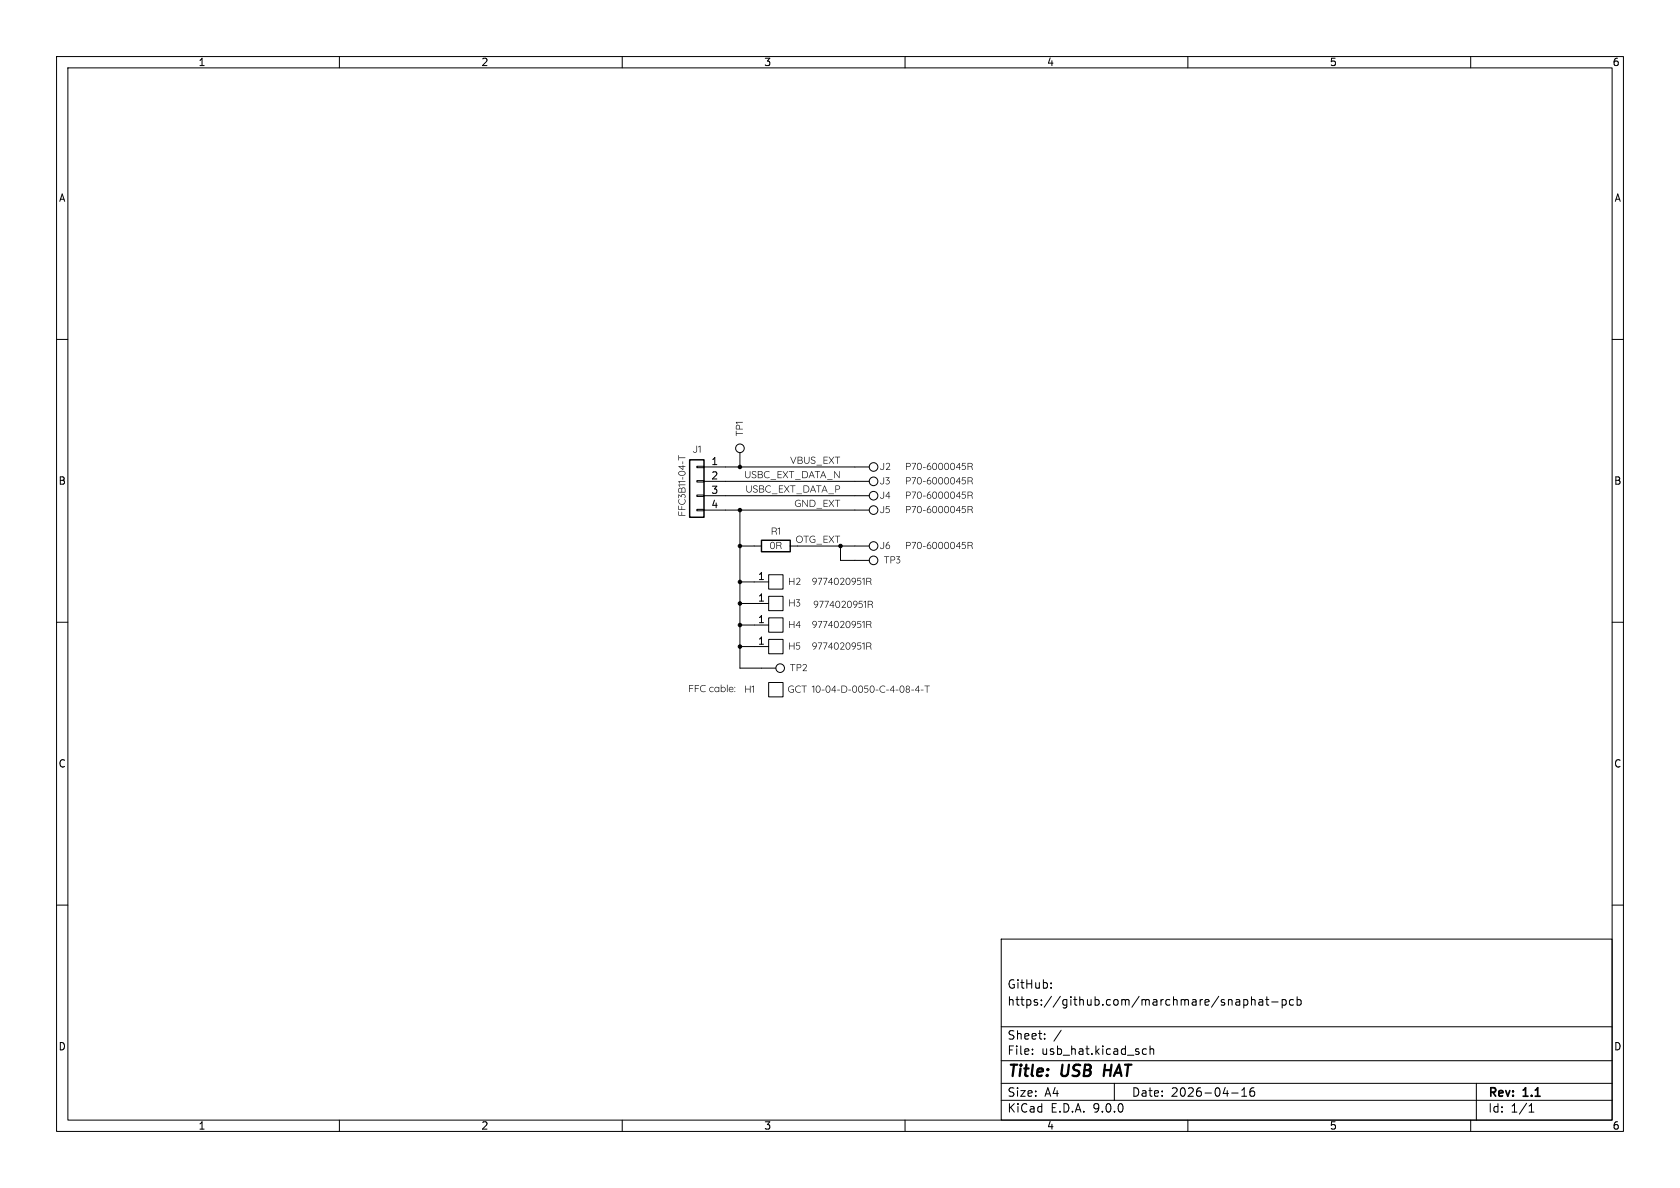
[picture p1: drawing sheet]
(kicad_sch
 (version 20250114)
 (generator "eeschema")
 (generator_version "9.0")
 (paper "A4")
 (title_block
  (title "USB HAT")
  (date "2026-04-16")
  (rev "1.1")
  (comment 1 "https://github.com/marchmare/snaphat-pcb")
  (comment 2 "GitHub:"))
 (lib_symbols
  (symbol "library:10-04-D-0050-C-4-08-4-T " (exclude_from_sim no) (in_bom yes) (on_board yes)
   (property "Reference" "H" (at 4.064 -0.762 0) (effects (font (size 1.27 1.27)) (justify left)))
   (property "Value" "10-04-D-0050-C-4-08-4-T" (at 4.064 -2.794 0) (effects (font (size 1.27 1.27)) (justify left)))
   (property "Footprint" "" (at 0 0 0) (effects (font (size 1.27 1.27)) (hide yes)))
   (property "Datasheet" "" (at 0 0 0) (effects (font (size 1.27 1.27)) (hide yes)))
   (property "Description" "FFC / FPC Cable, 4 Core, 1 mm, Opposite Sided Contacts, 50 mm, White" (at 0 0 0) (effects (font (size 1.27 1.27)) (hide yes)))
   (property "Part number" "10-04-D-0050-C-4-08-4-T " (at 0 0 0) (effects (font (size 1.27 1.27)) (hide yes)))
   (property "Manufacturer" "GCT" (at 0 0 0) (effects (font (size 1.27 1.27)) (hide yes)))
   (property "Category" "Wire harness" (at 0 0 0) (effects (font (size 1.27 1.27)) (hide yes)))
   (symbol "10-04-D-0050-C-4-08-4-T _1_1"
    (rectangle (start 0 0) (end 2.54 -2.54) (stroke (width 0) (type solid)) (fill (type background))))
   (embedded_fonts no))
  (symbol "library:9774020951R" (exclude_from_sim no) (in_bom yes) (on_board yes)
   (property "Reference" "H" (at 4.064 -0.762 0) (effects (font (size 1.27 1.27)) (justify left)))
   (property "Value" "9774020951R" (at 4.064 -2.794 0) (effects (font (size 1.27 1.27)) (justify left)))
   (property "Footprint" "library:Mounting_Wuerth_WA-SMST-2.7mm_H2mm_9774020951" (at 0 0 0) (effects (font (size 1.27 1.27)) (hide yes)))
   (property "Datasheet" "" (at 0 0 0) (effects (font (size 1.27 1.27)) (hide yes)))
   (property "Description" "WA-SMST SMT Steel Spacer with through hole Ø 2.7 H 2mm" (at 0 0 0) (effects (font (size 1.27 1.27)) (hide yes)))
   (property "Part number" "9774020951R" (at 0 0 0) (effects (font (size 1.27 1.27)) (hide yes)))
   (property "Manufacturer" "Würth Elektronik" (at 12.192 -5.08 0) (effects (font (size 1.27 1.27))))
   (symbol "9774020951R_1_1"
    (rectangle (start 0 0) (end 2.54 -2.54) (stroke (width 0) (type solid)) (fill (type background)))
    (pin passive line (at 1.27 -5.08 90) (length 2.54) (name "" (effects (font (size 1.27 1.27)))) (number "1" (effects (font (size 1.27 1.27))))))
   (embedded_fonts no))
  (symbol "library:Conn_01x04_FFC3B11-04-T"
   (pin_names
    (offset 1.016) (hide yes)) (exclude_from_sim no) (in_bom yes) (on_board yes)
   (property "Reference" "J" (at 0 5.08 0) (effects (font (size 1.27 1.27))))
   (property "Value" "Conn_01x04_FFC3B11-04-T" (at 0 -7.62 0) (effects (font (size 1.27 1.27))))
   (property "Footprint" "library:GCT_FFC3B11-04-T" (at 0 0 0) (effects (font (size 1.27 1.27)) (hide yes)))
   (property "Datasheet" "~" (at 0 0 0) (effects (font (size 1.27 1.27)) (hide yes)))
   (property "Description" "4 Position FFC, FPC Connector Contacts, Top 0.039\" (1.00mm) Surface Mount, Right Angle" (at 0 0 0) (effects (font (size 1.27 1.27)) (hide yes)))
   (property "Part number" "FFC3B11-04-T" (at 0 0 0) (effects (font (size 1.27 1.27)) (hide yes)))
   (property "Manufacturer" "GCT" (at 0 0 0) (effects (font (size 1.27 1.27)) (hide yes)))
   (symbol "Conn_01x04_FFC3B11-04-T_1_1"
    (rectangle (start -1.27 3.81) (end 1.27 -6.35) (stroke (width 0.254) (type default)) (fill (type background)))
    (rectangle (start -1.27 2.667) (end 0 2.413) (stroke (width 0.1524) (type default)) (fill (type none)))
    (rectangle (start -1.27 0.127) (end 0 -0.127) (stroke (width 0.1524) (type default)) (fill (type none)))
    (rectangle (start -1.27 -2.413) (end 0 -2.667) (stroke (width 0.1524) (type default)) (fill (type none)))
    (rectangle (start -1.27 -4.953) (end 0 -5.207) (stroke (width 0.1524) (type default)) (fill (type none)))
    (pin passive line (at -5.08 2.54 0) (length 3.81) (name "Pin_1" (effects (font (size 1.27 1.27)))) (number "1" (effects (font (size 1.27 1.27)))))
    (pin passive line (at -5.08 0 0) (length 3.81) (name "Pin_2" (effects (font (size 1.27 1.27)))) (number "2" (effects (font (size 1.27 1.27)))))
    (pin passive line (at -5.08 -2.54 0) (length 3.81) (name "Pin_3" (effects (font (size 1.27 1.27)))) (number "3" (effects (font (size 1.27 1.27)))))
    (pin passive line (at -5.08 -5.08 0) (length 3.81) (name "Pin_4" (effects (font (size 1.27 1.27)))) (number "4" (effects (font (size 1.27 1.27))))))
   (embedded_fonts no))
  (symbol "library:P70-6000045R"
   (pin_numbers (hide yes))
   (pin_names
    (offset 0.762) (hide yes)) (exclude_from_sim no) (in_bom no) (on_board yes)
   (property "Reference" "J" (at 0 6.858 0) (effects (font (size 1.27 1.27))))
   (property "Value" "P70-6000045R" (at 0 5.08 0) (effects (font (size 1.27 1.27))))
   (property "Footprint" "library:HARWIN_P70-6000045R" (at 5.08 0 0) (effects (font (size 1.27 1.27)) (hide yes)))
   (property "Datasheet" "" (at 5.08 0 0) (effects (font (size 1.27 1.27)) (hide yes)))
   (property "Description" "Individual Spring Loaded Contact / Pogo Pin, SMT with location peg or Throughboard mounting, 2.8mm free height, Tape & Reeled with pick & place cap" (at 0 0 0) (effects (font (size 1.27 1.27)) (hide yes)))
   (symbol "P70-6000045R_0_1"
    (circle (center 0 3.302) (radius 0.762) (stroke (width 0) (type default)) (fill (type none))))
   (symbol "P70-6000045R_1_1"
    (pin passive line (at 0 0 90) (length 2.54) (name "1" (effects (font (size 1.27 1.27)))) (number "1" (effects (font (size 1.27 1.27))))))
   (embedded_fonts no))
  (symbol "library:R_0R_0402"
   (pin_numbers (hide yes))
   (pin_names
    (offset 0)) (exclude_from_sim no) (in_bom yes) (on_board yes)
   (property "Reference" "R" (at 2.032 0 90) (effects (font (size 1.27 1.27))))
   (property "Value" "0R" (at 0 0 90) (effects (font (size 1.27 1.27))))
   (property "Footprint" "library:R_0402_1005Metric" (at -1.778 0 90) (effects (font (size 1.27 1.27)) (hide yes)))
   (property "Datasheet" "~" (at 0 0 0) (effects (font (size 1.27 1.27)) (hide yes)))
   (property "Description" "Resistor" (at 0 0 0) (effects (font (size 1.27 1.27)) (hide yes)))
   (property "SKU" "" (at 0 0 0) (effects (font (size 1.27 1.27)) (hide yes)))
   (property "Part number" "RC0402JR-070RL" (at 0 0 0) (effects (font (size 1.27 1.27)) (hide yes)))
   (property "Manufacturer" "YAGEO" (at 0 0 0) (effects (font (size 1.27 1.27)) (hide yes)))
   (symbol "R_0R_0402_0_1"
    (rectangle (start -1.016 -2.54) (end 1.016 2.54) (stroke (width 0.254) (type default)) (fill (type none))))
   (symbol "R_0R_0402_1_1"
    (pin passive line (at 0 3.81 270) (length 1.27) (name "~" (effects (font (size 1.27 1.27)))) (number "1" (effects (font (size 1.27 1.27)))))
    (pin passive line (at 0 -3.81 90) (length 1.27) (name "~" (effects (font (size 1.27 1.27)))) (number "2" (effects (font (size 1.27 1.27))))))
   (embedded_fonts no))
  (symbol "library:TestPoint"
   (pin_numbers (hide yes))
   (pin_names
    (offset 0.762) (hide yes)) (exclude_from_sim no) (in_bom no) (on_board yes)
   (property "Reference" "TP" (at 0 6.858 0) (effects (font (size 1.27 1.27))))
   (property "Value" "TestPoint" (at 0 5.08 0) (effects (font (size 1.27 1.27))))
   (property "Footprint" "library:TestPoint_Pad_D1.5mm" (at 5.08 0 0) (effects (font (size 1.27 1.27)) (hide yes)))
   (property "Datasheet" "~" (at 5.08 0 0) (effects (font (size 1.27 1.27)) (hide yes)))
   (property "Description" "test point" (at 0 0 0) (effects (font (size 1.27 1.27)) (hide yes)))
   (symbol "TestPoint_0_1"
    (circle (center 0 3.302) (radius 0.762) (stroke (width 0) (type default)) (fill (type none))))
   (symbol "TestPoint_1_1"
    (pin passive line (at 0 0 90) (length 2.54) (name "1" (effects (font (size 1.27 1.27)))) (number "1" (effects (font (size 1.27 1.27))))))
   (embedded_fonts no)))
 (text "FFC cable:"
  (exclude_from_sim no)
  (at 121.666 123.19 0)
  (effects (font
    (face "Quicksand") (size 1.27 1.27) (thickness 0.1588)) (justify left bottom)))
 (junction
  (at 130.81 90.17)
  (diameter 0)
  (color 0 0 0 0))
 (junction
  (at 130.81 110.49)
  (diameter 0)
  (color 0 0 0 0))
 (junction
  (at 130.81 82.55)
  (diameter 0)
  (color 0 0 0 0))
 (junction
  (at 130.81 106.68)
  (diameter 0)
  (color 0 0 0 0))
 (junction
  (at 130.81 102.87)
  (diameter 0)
  (color 0 0 0 0))
 (junction
  (at 148.59 96.52)
  (diameter 0)
  (color 0 0 0 0))
 (junction
  (at 130.81 114.3)
  (diameter 0)
  (color 0 0 0 0))
 (junction
  (at 130.81 96.52)
  (diameter 0)
  (color 0 0 0 0))
 (wire
  (pts (xy 130.81 90.17) (xy 151.13 90.17))
  (stroke (width 0) (type default)))
 (wire
  (pts (xy 133.35 110.49) (xy 130.81 110.49))
  (stroke (width 0) (type default)))
 (wire
  (pts (xy 148.59 96.52) (xy 151.13 96.52))
  (stroke (width 0) (type default)))
 (wire
  (pts (xy 151.13 99.06) (xy 148.59 99.06))
  (stroke (width 0) (type default)))
 (wire
  (pts (xy 133.35 102.87) (xy 130.81 102.87))
  (stroke (width 0) (type default)))
 (wire
  (pts (xy 130.81 82.55) (xy 151.13 82.55))
  (stroke (width 0) (type default)))
 (wire
  (pts (xy 128.27 85.09) (xy 151.13 85.09))
  (stroke (width 0) (type default)))
 (wire
  (pts (xy 128.27 90.17) (xy 130.81 90.17))
  (stroke (width 0) (type default)))
 (wire
  (pts (xy 128.27 87.63) (xy 151.13 87.63))
  (stroke (width 0) (type default)))
 (wire
  (pts (xy 130.81 106.68) (xy 130.81 102.87))
  (stroke (width 0) (type default)))
 (wire
  (pts (xy 128.27 82.55) (xy 130.81 82.55))
  (stroke (width 0) (type default)))
 (wire
  (pts (xy 140.97 96.52) (xy 148.59 96.52))
  (stroke (width 0) (type default)))
 (wire
  (pts (xy 130.81 96.52) (xy 130.81 102.87))
  (stroke (width 0) (type default)))
 (wire
  (pts (xy 133.35 106.68) (xy 130.81 106.68))
  (stroke (width 0) (type default)))
 (wire
  (pts (xy 134.62 118.11) (xy 130.81 118.11))
  (stroke (width 0) (type default)))
 (wire
  (pts (xy 133.35 96.52) (xy 130.81 96.52))
  (stroke (width 0) (type default)))
 (wire
  (pts (xy 130.81 114.3) (xy 130.81 110.49))
  (stroke (width 0) (type default)))
 (wire
  (pts (xy 130.81 110.49) (xy 130.81 106.68))
  (stroke (width 0) (type default)))
 (wire
  (pts (xy 133.35 114.3) (xy 130.81 114.3))
  (stroke (width 0) (type default)))
 (wire
  (pts (xy 148.59 99.06) (xy 148.59 96.52))
  (stroke (width 0) (type default)))
 (wire
  (pts (xy 130.81 96.52) (xy 130.81 90.17))
  (stroke (width 0) (type default)))
 (wire
  (pts (xy 130.81 118.11) (xy 130.81 114.3))
  (stroke (width 0) (type default)))
 (label "OTG_EXT"
  (at 148.59 96.52 180)
  (effects (font
    (face "Quicksand") (size 1.27 1.27)) (justify right bottom)))
 (label "USBC_EXT_DATA_P"
  (at 148.59 87.63 180)
  (effects (font
    (face "Quicksand") (size 1.27 1.27)) (justify right bottom)))
 (label "VBUS_EXT"
  (at 148.59 82.55 180)
  (effects (font
    (face "Quicksand") (size 1.27 1.27)) (justify right bottom)))
 (label "GND_EXT"
  (at 148.59 90.17 180)
  (effects (font
    (face "Quicksand") (size 1.27 1.27)) (justify right bottom)))
 (label "USBC_EXT_DATA_N"
  (at 148.59 85.09 180)
  (effects (font
    (face "Quicksand") (size 1.27 1.27)) (justify right bottom)))
 (symbol
  (lib_id "library:TestPoint")
  (at 151.13 99.06 270)
  (unit 1)
  (exclude_from_sim no)
  (in_bom no)
  (on_board yes)
  (dnp no)
  (property "Reference" "TP3" (at 159.258 99.06 90) (effects (font
    (face "Quicksand") (size 1.27 1.27)) (justify right)))
  (property "Value" "TestPoint" (at 155.7019 96.52 0) (effects (font
    (face "Quicksand") (size 1.27 1.27)) (justify right) (hide yes)))
  (property "Footprint" "library:TestPoint_Pad_D1.5mm" (at 151.13 104.14 0) (effects (font
    (face "Quicksand") (size 1.27 1.27)) (hide yes)))
  (property "Datasheet" "~" (at 151.13 104.14 0) (effects (font
    (face "Quicksand") (size 1.27 1.27)) (hide yes)))
  (property "Description" "test point" (at 151.13 99.06 0) (effects (font
    (face "Quicksand") (size 1.27 1.27)) (hide yes)))
  (property "Part name" "" (at 151.13 99.06 0) (effects (font
    (face "Quicksand") (size 1.27 1.27))))
  (property "Color" "" (at 151.13 99.06 0) (effects (font (size 1.27 1.27))))
  (property "Comment" "" (at 151.13 99.06 0) (effects (font (size 1.27 1.27))))
  (property "Dielectric" "" (at 151.13 99.06 0) (effects (font (size 1.27 1.27))))
  (property "Inductance" "" (at 151.13 99.06 0) (effects (font (size 1.27 1.27))))
  (property "Sim.Device" "" (at 151.13 99.06 0) (effects (font (size 1.27 1.27))))
  (property "Sim.Pins" "" (at 151.13 99.06 0) (effects (font (size 1.27 1.27))))
  (property "Sim.Type" "" (at 151.13 99.06 0) (effects (font (size 1.27 1.27))))
  (property "Tolerance" "" (at 151.13 99.06 0) (effects (font (size 1.27 1.27))))
  (property "Voltage" "" (at 151.13 99.06 0) (effects (font (size 1.27 1.27))))
  (pin "1"))
 (symbol
  (lib_id "library:9774020951R")
  (at 138.43 104.14 270)
  (mirror x)
  (unit 1)
  (exclude_from_sim no)
  (in_bom yes)
  (on_board yes)
  (dnp no)
  (property "Reference" "H2" (at 140.462 102.87 90) (effects (font
    (face "Quicksand") (size 1.27 1.27))))
  (property "Value" "9774020951R" (at 148.844 102.87 90) (effects (font
    (face "Quicksand") (size 1.27 1.27))))
  (property "Footprint" "library:Mounting_Wuerth_WA-SMST-2.7mm_H2mm_9774020951" (at 138.43 104.14 0) (effects (font
    (face "Quicksand") (size 1.27 1.27)) (hide yes)))
  (property "Datasheet" "" (at 138.43 104.14 0) (effects (font
    (face "Quicksand") (size 1.27 1.27)) (hide yes)))
  (property "Description" "WA-SMST SMT Steel Spacer with through hole Ø 2.7 H 2mm" (at 138.43 104.14 0) (effects (font
    (face "Quicksand") (size 1.27 1.27)) (hide yes)))
  (property "Part number" "9774020951R" (at 138.43 104.14 0) (effects (font
    (face "Quicksand") (size 1.27 1.27)) (hide yes)))
  (property "Manufacturer" "Würth Elektronik" (at 137.16 99.06 90) (effects (font
    (face "Quicksand") (size 1.27 1.27)) (hide yes)))
  (property "Color" "" (at 138.43 104.14 0) (effects (font (size 1.27 1.27))))
  (property "Comment" "" (at 138.43 104.14 0) (effects (font (size 1.27 1.27))))
  (property "Dielectric" "" (at 138.43 104.14 0) (effects (font (size 1.27 1.27))))
  (property "Inductance" "" (at 138.43 104.14 0) (effects (font (size 1.27 1.27))))
  (property "Sim.Device" "" (at 138.43 104.14 0) (effects (font (size 1.27 1.27))))
  (property "Sim.Pins" "" (at 138.43 104.14 0) (effects (font (size 1.27 1.27))))
  (property "Sim.Type" "" (at 138.43 104.14 0) (effects (font (size 1.27 1.27))))
  (property "Tolerance" "" (at 138.43 104.14 0) (effects (font (size 1.27 1.27))))
  (property "Voltage" "" (at 138.43 104.14 0) (effects (font (size 1.27 1.27))))
  (pin "1"))
 (symbol
  (lib_id "library:P70-6000045R")
  (at 151.13 96.52 270)
  (mirror x)
  (unit 1)
  (exclude_from_sim no)
  (in_bom no)
  (on_board yes)
  (dnp no)
  (property "Reference" "J6" (at 155.448 96.52 90) (effects (font
    (face "Quicksand") (size 1.27 1.27)) (justify left)))
  (property "Value" "P70-6000045R" (at 160.02 96.52 90) (effects (font
    (face "Quicksand") (size 1.27 1.27)) (justify left)))
  (property "Footprint" "library:HARWIN_P70-6000045R" (at 151.13 91.44 0) (effects (font
    (face "Quicksand") (size 1.27 1.27)) (hide yes)))
  (property "Datasheet" "" (at 151.13 91.44 0) (effects (font
    (face "Quicksand") (size 1.27 1.27)) (hide yes)))
  (property "Description" "Individual Spring Loaded Contact / Pogo Pin, SMT with location peg or Throughboard mounting, 2.8mm free height, Tape & Reeled with pick & place cap" (at 151.13 96.52 0) (effects (font
    (face "Quicksand") (size 1.27 1.27)) (hide yes)))
  (property "Color" "" (at 151.13 96.52 0) (effects (font (size 1.27 1.27))))
  (property "Comment" "" (at 151.13 96.52 0) (effects (font (size 1.27 1.27))))
  (property "Dielectric" "" (at 151.13 96.52 0) (effects (font (size 1.27 1.27))))
  (property "Inductance" "" (at 151.13 96.52 0) (effects (font (size 1.27 1.27))))
  (property "Sim.Device" "" (at 151.13 96.52 0) (effects (font (size 1.27 1.27))))
  (property "Sim.Pins" "" (at 151.13 96.52 0) (effects (font (size 1.27 1.27))))
  (property "Sim.Type" "" (at 151.13 96.52 0) (effects (font (size 1.27 1.27))))
  (property "Tolerance" "" (at 151.13 96.52 0) (effects (font (size 1.27 1.27))))
  (property "Voltage" "" (at 151.13 96.52 0) (effects (font (size 1.27 1.27))))
  (pin "1"))
 (symbol
  (lib_id "library:9774020951R")
  (at 138.43 107.95 270)
  (mirror x)
  (unit 1)
  (exclude_from_sim no)
  (in_bom yes)
  (on_board yes)
  (dnp no)
  (property "Reference" "H3" (at 140.462 106.68 90) (effects (font
    (face "Quicksand") (size 1.27 1.27))))
  (property "Value" "9774020951R" (at 149.098 106.934 90) (effects (font
    (face "Quicksand") (size 1.27 1.27))))
  (property "Footprint" "library:Mounting_Wuerth_WA-SMST-2.7mm_H2mm_9774020951" (at 138.43 107.95 0) (effects (font
    (face "Quicksand") (size 1.27 1.27)) (hide yes)))
  (property "Datasheet" "" (at 138.43 107.95 0) (effects (font
    (face "Quicksand") (size 1.27 1.27)) (hide yes)))
  (property "Description" "WA-SMST SMT Steel Spacer with through hole Ø 2.7 H 2mm" (at 138.43 107.95 0) (effects (font
    (face "Quicksand") (size 1.27 1.27)) (hide yes)))
  (property "Part number" "9774020951R" (at 138.43 107.95 0) (effects (font
    (face "Quicksand") (size 1.27 1.27)) (hide yes)))
  (property "Manufacturer" "Würth Elektronik" (at 137.16 102.87 90) (effects (font
    (face "Quicksand") (size 1.27 1.27)) (hide yes)))
  (property "Color" "" (at 138.43 107.95 0) (effects (font (size 1.27 1.27))))
  (property "Comment" "" (at 138.43 107.95 0) (effects (font (size 1.27 1.27))))
  (property "Dielectric" "" (at 138.43 107.95 0) (effects (font (size 1.27 1.27))))
  (property "Inductance" "" (at 138.43 107.95 0) (effects (font (size 1.27 1.27))))
  (property "Sim.Device" "" (at 138.43 107.95 0) (effects (font (size 1.27 1.27))))
  (property "Sim.Pins" "" (at 138.43 107.95 0) (effects (font (size 1.27 1.27))))
  (property "Sim.Type" "" (at 138.43 107.95 0) (effects (font (size 1.27 1.27))))
  (property "Tolerance" "" (at 138.43 107.95 0) (effects (font (size 1.27 1.27))))
  (property "Voltage" "" (at 138.43 107.95 0) (effects (font (size 1.27 1.27))))
  (pin "1"))
 (symbol
  (lib_id "library:Conn_01x04_FFC3B11-04-T")
  (at 123.19 85.09 0)
  (mirror y)
  (unit 1)
  (exclude_from_sim no)
  (in_bom yes)
  (on_board yes)
  (dnp no)
  (property "Reference" "J1" (at 123.19 79.502 0) (effects (font
    (face "Quicksand") (size 1.27 1.27))))
  (property "Value" "Conn_01x04_FFC3B11-04-T" (at 123.19 92.71 0) (effects (font
    (face "Quicksand") (size 1.27 1.27)) (hide yes)))
  (property "Footprint" "library:GCT_FFC3B11-04-T" (at 123.19 85.09 0) (effects (font
    (face "Quicksand") (size 1.27 1.27)) (hide yes)))
  (property "Datasheet" "~" (at 123.19 85.09 0) (effects (font
    (face "Quicksand") (size 1.27 1.27)) (hide yes)))
  (property "Description" "4 Position FFC, FPC Connector Contacts, Top 0.039\" (1.00mm) Surface Mount, Right Angle" (at 123.19 85.09 0) (effects (font
    (face "Quicksand") (size 1.27 1.27)) (hide yes)))
  (property "Part number" "FFC3B11-04-T" (at 120.65 85.852 90) (effects (font
    (face "Quicksand") (size 1.27 1.27))))
  (property "Manufacturer" "GCT" (at 123.19 85.09 0) (effects (font
    (face "Quicksand") (size 1.27 1.27)) (hide yes)))
  (property "Color" "" (at 123.19 85.09 0) (effects (font (size 1.27 1.27))))
  (property "Comment" "" (at 123.19 85.09 0) (effects (font (size 1.27 1.27))))
  (property "Dielectric" "" (at 123.19 85.09 0) (effects (font (size 1.27 1.27))))
  (property "Inductance" "" (at 123.19 85.09 0) (effects (font (size 1.27 1.27))))
  (property "Sim.Device" "" (at 123.19 85.09 0) (effects (font (size 1.27 1.27))))
  (property "Sim.Pins" "" (at 123.19 85.09 0) (effects (font (size 1.27 1.27))))
  (property "Sim.Type" "" (at 123.19 85.09 0) (effects (font (size 1.27 1.27))))
  (property "Tolerance" "" (at 123.19 85.09 0) (effects (font (size 1.27 1.27))))
  (property "Voltage" "" (at 123.19 85.09 0) (effects (font (size 1.27 1.27))))
  (pin "3")
  (pin "1")
  (pin "2")
  (pin "4"))
 (symbol
  (lib_id "library:P70-6000045R")
  (at 151.13 85.09 270)
  (mirror x)
  (unit 1)
  (exclude_from_sim no)
  (in_bom no)
  (on_board yes)
  (dnp no)
  (property "Reference" "J3" (at 155.448 85.09 90) (effects (font
    (face "Quicksand") (size 1.27 1.27)) (justify left)))
  (property "Value" "P70-6000045R" (at 160.02 85.09 90) (effects (font
    (face "Quicksand") (size 1.27 1.27)) (justify left)))
  (property "Footprint" "library:HARWIN_P70-6000045R" (at 151.13 80.01 0) (effects (font
    (face "Quicksand") (size 1.27 1.27)) (hide yes)))
  (property "Datasheet" "" (at 151.13 80.01 0) (effects (font
    (face "Quicksand") (size 1.27 1.27)) (hide yes)))
  (property "Description" "Individual Spring Loaded Contact / Pogo Pin, SMT with location peg or Throughboard mounting, 2.8mm free height, Tape & Reeled with pick & place cap" (at 151.13 85.09 0) (effects (font
    (face "Quicksand") (size 1.27 1.27)) (hide yes)))
  (property "Color" "" (at 151.13 85.09 0) (effects (font (size 1.27 1.27))))
  (property "Comment" "" (at 151.13 85.09 0) (effects (font (size 1.27 1.27))))
  (property "Dielectric" "" (at 151.13 85.09 0) (effects (font (size 1.27 1.27))))
  (property "Inductance" "" (at 151.13 85.09 0) (effects (font (size 1.27 1.27))))
  (property "Sim.Device" "" (at 151.13 85.09 0) (effects (font (size 1.27 1.27))))
  (property "Sim.Pins" "" (at 151.13 85.09 0) (effects (font (size 1.27 1.27))))
  (property "Sim.Type" "" (at 151.13 85.09 0) (effects (font (size 1.27 1.27))))
  (property "Tolerance" "" (at 151.13 85.09 0) (effects (font (size 1.27 1.27))))
  (property "Voltage" "" (at 151.13 85.09 0) (effects (font (size 1.27 1.27))))
  (pin "1"))
 (symbol
  (lib_id "library:P70-6000045R")
  (at 151.13 82.55 270)
  (mirror x)
  (unit 1)
  (exclude_from_sim no)
  (in_bom no)
  (on_board yes)
  (dnp no)
  (property "Reference" "J2" (at 155.448 82.55 90) (effects (font
    (face "Quicksand") (size 1.27 1.27)) (justify left)))
  (property "Value" "P70-6000045R" (at 160.02 82.55 90) (effects (font
    (face "Quicksand") (size 1.27 1.27)) (justify left)))
  (property "Footprint" "library:HARWIN_P70-6000045R" (at 151.13 77.47 0) (effects (font
    (face "Quicksand") (size 1.27 1.27)) (hide yes)))
  (property "Datasheet" "" (at 151.13 77.47 0) (effects (font
    (face "Quicksand") (size 1.27 1.27)) (hide yes)))
  (property "Description" "Individual Spring Loaded Contact / Pogo Pin, SMT with location peg or Throughboard mounting, 2.8mm free height, Tape & Reeled with pick & place cap" (at 151.13 82.55 0) (effects (font
    (face "Quicksand") (size 1.27 1.27)) (hide yes)))
  (property "Color" "" (at 151.13 82.55 0) (effects (font (size 1.27 1.27))))
  (property "Comment" "" (at 151.13 82.55 0) (effects (font (size 1.27 1.27))))
  (property "Dielectric" "" (at 151.13 82.55 0) (effects (font (size 1.27 1.27))))
  (property "Inductance" "" (at 151.13 82.55 0) (effects (font (size 1.27 1.27))))
  (property "Sim.Device" "" (at 151.13 82.55 0) (effects (font (size 1.27 1.27))))
  (property "Sim.Pins" "" (at 151.13 82.55 0) (effects (font (size 1.27 1.27))))
  (property "Sim.Type" "" (at 151.13 82.55 0) (effects (font (size 1.27 1.27))))
  (property "Tolerance" "" (at 151.13 82.55 0) (effects (font (size 1.27 1.27))))
  (property "Voltage" "" (at 151.13 82.55 0) (effects (font (size 1.27 1.27))))
  (pin "1"))
 (symbol
  (lib_id "library:TestPoint")
  (at 130.81 82.55 0)
  (unit 1)
  (exclude_from_sim no)
  (in_bom no)
  (on_board yes)
  (dnp no)
  (property "Reference" "TP1" (at 130.81 74.422 90) (effects (font
    (face "Quicksand") (size 1.27 1.27)) (justify right)))
  (property "Value" "TestPoint" (at 128.27 77.9781 0) (effects (font
    (face "Quicksand") (size 1.27 1.27)) (justify right) (hide yes)))
  (property "Footprint" "library:TestPoint_Pad_D1.5mm" (at 135.89 82.55 0) (effects (font
    (face "Quicksand") (size 1.27 1.27)) (hide yes)))
  (property "Datasheet" "~" (at 135.89 82.55 0) (effects (font
    (face "Quicksand") (size 1.27 1.27)) (hide yes)))
  (property "Description" "test point" (at 130.81 82.55 0) (effects (font
    (face "Quicksand") (size 1.27 1.27)) (hide yes)))
  (property "Part name" "" (at 130.81 82.55 0) (effects (font
    (face "Quicksand") (size 1.27 1.27))))
  (property "Color" "" (at 130.81 82.55 0) (effects (font (size 1.27 1.27))))
  (property "Comment" "" (at 130.81 82.55 0) (effects (font (size 1.27 1.27))))
  (property "Dielectric" "" (at 130.81 82.55 0) (effects (font (size 1.27 1.27))))
  (property "Inductance" "" (at 130.81 82.55 0) (effects (font (size 1.27 1.27))))
  (property "Sim.Device" "" (at 130.81 82.55 0) (effects (font (size 1.27 1.27))))
  (property "Sim.Pins" "" (at 130.81 82.55 0) (effects (font (size 1.27 1.27))))
  (property "Sim.Type" "" (at 130.81 82.55 0) (effects (font (size 1.27 1.27))))
  (property "Tolerance" "" (at 130.81 82.55 0) (effects (font (size 1.27 1.27))))
  (property "Voltage" "" (at 130.81 82.55 0) (effects (font (size 1.27 1.27))))
  (pin "1"))
 (symbol
  (lib_id "library:10-04-D-0050-C-4-08-4-T ")
  (at 135.89 120.65 0)
  (unit 1)
  (exclude_from_sim no)
  (in_bom yes)
  (on_board yes)
  (dnp no)
  (property "Reference" "H1" (at 131.572 121.92 0) (effects (font
    (face "Quicksand") (size 1.27 1.27)) (justify left)))
  (property "Value" "10-04-D-0050-C-4-08-4-T" (at 143.51 121.92 0) (effects (font
    (face "Quicksand") (size 1.27 1.27)) (justify left)))
  (property "Footprint" "" (at 135.89 120.65 0) (effects (font
    (face "Quicksand") (size 1.27 1.27)) (hide yes)))
  (property "Datasheet" "" (at 135.89 120.65 0) (effects (font
    (face "Quicksand") (size 1.27 1.27)) (hide yes)))
  (property "Description" "FFC / FPC Cable, 4 Core, 1 mm, Opposite Sided Contacts, 50 mm, White" (at 135.89 120.65 0) (effects (font
    (face "Quicksand") (size 1.27 1.27)) (hide yes)))
  (property "Part number" "10-04-D-0050-C-4-08-4-T " (at 135.89 120.65 0) (effects (font
    (face "Quicksand") (size 1.27 1.27)) (hide yes)))
  (property "Manufacturer" "GCT" (at 140.97 121.92 0) (effects (font
    (face "Quicksand") (size 1.27 1.27))))
  (property "Category" "Wire harness" (at 135.89 120.65 0) (effects (font
    (face "Quicksand") (size 1.27 1.27)) (hide yes)))
  (property "Color" "" (at 135.89 120.65 0) (effects (font (size 1.27 1.27))))
  (property "Comment" "" (at 135.89 120.65 0) (effects (font (size 1.27 1.27))))
  (property "Dielectric" "" (at 135.89 120.65 0) (effects (font (size 1.27 1.27))))
  (property "Inductance" "" (at 135.89 120.65 0) (effects (font (size 1.27 1.27))))
  (property "Sim.Device" "" (at 135.89 120.65 0) (effects (font (size 1.27 1.27))))
  (property "Sim.Pins" "" (at 135.89 120.65 0) (effects (font (size 1.27 1.27))))
  (property "Sim.Type" "" (at 135.89 120.65 0) (effects (font (size 1.27 1.27))))
  (property "Tolerance" "" (at 135.89 120.65 0) (effects (font (size 1.27 1.27))))
  (property "Voltage" "" (at 135.89 120.65 0) (effects (font (size 1.27 1.27)))))
 (symbol
  (lib_id "library:9774020951R")
  (at 138.43 115.57 270)
  (mirror x)
  (unit 1)
  (exclude_from_sim no)
  (in_bom yes)
  (on_board yes)
  (dnp no)
  (property "Reference" "H5" (at 140.462 114.3 90) (effects (font
    (face "Quicksand") (size 1.27 1.27))))
  (property "Value" "9774020951R" (at 148.844 114.3 90) (effects (font
    (face "Quicksand") (size 1.27 1.27))))
  (property "Footprint" "library:Mounting_Wuerth_WA-SMST-2.7mm_H2mm_9774020951" (at 138.43 115.57 0) (effects (font
    (face "Quicksand") (size 1.27 1.27)) (hide yes)))
  (property "Datasheet" "" (at 138.43 115.57 0) (effects (font
    (face "Quicksand") (size 1.27 1.27)) (hide yes)))
  (property "Description" "WA-SMST SMT Steel Spacer with through hole Ø 2.7 H 2mm" (at 138.43 115.57 0) (effects (font
    (face "Quicksand") (size 1.27 1.27)) (hide yes)))
  (property "Part number" "9774020951R" (at 138.43 115.57 0) (effects (font
    (face "Quicksand") (size 1.27 1.27)) (hide yes)))
  (property "Manufacturer" "Würth Elektronik" (at 137.16 110.49 90) (effects (font
    (face "Quicksand") (size 1.27 1.27)) (hide yes)))
  (property "Color" "" (at 138.43 115.57 0) (effects (font (size 1.27 1.27))))
  (property "Comment" "" (at 138.43 115.57 0) (effects (font (size 1.27 1.27))))
  (property "Dielectric" "" (at 138.43 115.57 0) (effects (font (size 1.27 1.27))))
  (property "Inductance" "" (at 138.43 115.57 0) (effects (font (size 1.27 1.27))))
  (property "Sim.Device" "" (at 138.43 115.57 0) (effects (font (size 1.27 1.27))))
  (property "Sim.Pins" "" (at 138.43 115.57 0) (effects (font (size 1.27 1.27))))
  (property "Sim.Type" "" (at 138.43 115.57 0) (effects (font (size 1.27 1.27))))
  (property "Tolerance" "" (at 138.43 115.57 0) (effects (font (size 1.27 1.27))))
  (property "Voltage" "" (at 138.43 115.57 0) (effects (font (size 1.27 1.27))))
  (pin "1"))
 (symbol
  (lib_id "library:P70-6000045R")
  (at 151.13 87.63 270)
  (mirror x)
  (unit 1)
  (exclude_from_sim no)
  (in_bom no)
  (on_board yes)
  (dnp no)
  (property "Reference" "J4" (at 155.448 87.63 90) (effects (font
    (face "Quicksand") (size 1.27 1.27)) (justify left)))
  (property "Value" "P70-6000045R" (at 160.02 87.63 90) (effects (font
    (face "Quicksand") (size 1.27 1.27)) (justify left)))
  (property "Footprint" "library:HARWIN_P70-6000045R" (at 151.13 82.55 0) (effects (font
    (face "Quicksand") (size 1.27 1.27)) (hide yes)))
  (property "Datasheet" "" (at 151.13 82.55 0) (effects (font
    (face "Quicksand") (size 1.27 1.27)) (hide yes)))
  (property "Description" "Individual Spring Loaded Contact / Pogo Pin, SMT with location peg or Throughboard mounting, 2.8mm free height, Tape & Reeled with pick & place cap" (at 151.13 87.63 0) (effects (font
    (face "Quicksand") (size 1.27 1.27)) (hide yes)))
  (property "Color" "" (at 151.13 87.63 0) (effects (font (size 1.27 1.27))))
  (property "Comment" "" (at 151.13 87.63 0) (effects (font (size 1.27 1.27))))
  (property "Dielectric" "" (at 151.13 87.63 0) (effects (font (size 1.27 1.27))))
  (property "Inductance" "" (at 151.13 87.63 0) (effects (font (size 1.27 1.27))))
  (property "Sim.Device" "" (at 151.13 87.63 0) (effects (font (size 1.27 1.27))))
  (property "Sim.Pins" "" (at 151.13 87.63 0) (effects (font (size 1.27 1.27))))
  (property "Sim.Type" "" (at 151.13 87.63 0) (effects (font (size 1.27 1.27))))
  (property "Tolerance" "" (at 151.13 87.63 0) (effects (font (size 1.27 1.27))))
  (property "Voltage" "" (at 151.13 87.63 0) (effects (font (size 1.27 1.27))))
  (pin "1"))
 (symbol
  (lib_id "library:9774020951R")
  (at 138.43 111.76 270)
  (mirror x)
  (unit 1)
  (exclude_from_sim no)
  (in_bom yes)
  (on_board yes)
  (dnp no)
  (property "Reference" "H4" (at 140.462 110.49 90) (effects (font
    (face "Quicksand") (size 1.27 1.27))))
  (property "Value" "9774020951R" (at 148.844 110.49 90) (effects (font
    (face "Quicksand") (size 1.27 1.27))))
  (property "Footprint" "library:Mounting_Wuerth_WA-SMST-2.7mm_H2mm_9774020951" (at 138.43 111.76 0) (effects (font
    (face "Quicksand") (size 1.27 1.27)) (hide yes)))
  (property "Datasheet" "" (at 138.43 111.76 0) (effects (font
    (face "Quicksand") (size 1.27 1.27)) (hide yes)))
  (property "Description" "WA-SMST SMT Steel Spacer with through hole Ø 2.7 H 2mm" (at 138.43 111.76 0) (effects (font
    (face "Quicksand") (size 1.27 1.27)) (hide yes)))
  (property "Part number" "9774020951R" (at 138.43 111.76 0) (effects (font
    (face "Quicksand") (size 1.27 1.27)) (hide yes)))
  (property "Manufacturer" "Würth Elektronik" (at 137.16 106.68 90) (effects (font
    (face "Quicksand") (size 1.27 1.27)) (hide yes)))
  (property "Color" "" (at 138.43 111.76 0) (effects (font (size 1.27 1.27))))
  (property "Comment" "" (at 138.43 111.76 0) (effects (font (size 1.27 1.27))))
  (property "Dielectric" "" (at 138.43 111.76 0) (effects (font (size 1.27 1.27))))
  (property "Inductance" "" (at 138.43 111.76 0) (effects (font (size 1.27 1.27))))
  (property "Sim.Device" "" (at 138.43 111.76 0) (effects (font (size 1.27 1.27))))
  (property "Sim.Pins" "" (at 138.43 111.76 0) (effects (font (size 1.27 1.27))))
  (property "Sim.Type" "" (at 138.43 111.76 0) (effects (font (size 1.27 1.27))))
  (property "Tolerance" "" (at 138.43 111.76 0) (effects (font (size 1.27 1.27))))
  (property "Voltage" "" (at 138.43 111.76 0) (effects (font (size 1.27 1.27))))
  (pin "1"))
 (symbol
  (lib_id "library:TestPoint")
  (at 134.62 118.11 270)
  (unit 1)
  (exclude_from_sim no)
  (in_bom no)
  (on_board yes)
  (dnp no)
  (property "Reference" "TP2" (at 142.748 118.11 90) (effects (font
    (face "Quicksand") (size 1.27 1.27)) (justify right)))
  (property "Value" "TestPoint" (at 139.1919 115.57 0) (effects (font
    (face "Quicksand") (size 1.27 1.27)) (justify right) (hide yes)))
  (property "Footprint" "library:TestPoint_Pad_D1.5mm" (at 134.62 123.19 0) (effects (font
    (face "Quicksand") (size 1.27 1.27)) (hide yes)))
  (property "Datasheet" "~" (at 134.62 123.19 0) (effects (font
    (face "Quicksand") (size 1.27 1.27)) (hide yes)))
  (property "Description" "test point" (at 134.62 118.11 0) (effects (font
    (face "Quicksand") (size 1.27 1.27)) (hide yes)))
  (property "Part name" "" (at 134.62 118.11 0) (effects (font
    (face "Quicksand") (size 1.27 1.27))))
  (property "Color" "" (at 134.62 118.11 0) (effects (font (size 1.27 1.27))))
  (property "Comment" "" (at 134.62 118.11 0) (effects (font (size 1.27 1.27))))
  (property "Dielectric" "" (at 134.62 118.11 0) (effects (font (size 1.27 1.27))))
  (property "Inductance" "" (at 134.62 118.11 0) (effects (font (size 1.27 1.27))))
  (property "Sim.Device" "" (at 134.62 118.11 0) (effects (font (size 1.27 1.27))))
  (property "Sim.Pins" "" (at 134.62 118.11 0) (effects (font (size 1.27 1.27))))
  (property "Sim.Type" "" (at 134.62 118.11 0) (effects (font (size 1.27 1.27))))
  (property "Tolerance" "" (at 134.62 118.11 0) (effects (font (size 1.27 1.27))))
  (property "Voltage" "" (at 134.62 118.11 0) (effects (font (size 1.27 1.27))))
  (pin "1"))
 (symbol
  (lib_id "library:P70-6000045R")
  (at 151.13 90.17 270)
  (mirror x)
  (unit 1)
  (exclude_from_sim no)
  (in_bom no)
  (on_board yes)
  (dnp no)
  (property "Reference" "J5" (at 155.448 90.17 90) (effects (font
    (face "Quicksand") (size 1.27 1.27)) (justify left)))
  (property "Value" "P70-6000045R" (at 160.02 90.17 90) (effects (font
    (face "Quicksand") (size 1.27 1.27)) (justify left)))
  (property "Footprint" "library:HARWIN_P70-6000045R" (at 151.13 85.09 0) (effects (font
    (face "Quicksand") (size 1.27 1.27)) (hide yes)))
  (property "Datasheet" "" (at 151.13 85.09 0) (effects (font
    (face "Quicksand") (size 1.27 1.27)) (hide yes)))
  (property "Description" "Individual Spring Loaded Contact / Pogo Pin, SMT with location peg or Throughboard mounting, 2.8mm free height, Tape & Reeled with pick & place cap" (at 151.13 90.17 0) (effects (font
    (face "Quicksand") (size 1.27 1.27)) (hide yes)))
  (property "Color" "" (at 151.13 90.17 0) (effects (font (size 1.27 1.27))))
  (property "Comment" "" (at 151.13 90.17 0) (effects (font (size 1.27 1.27))))
  (property "Dielectric" "" (at 151.13 90.17 0) (effects (font (size 1.27 1.27))))
  (property "Inductance" "" (at 151.13 90.17 0) (effects (font (size 1.27 1.27))))
  (property "Sim.Device" "" (at 151.13 90.17 0) (effects (font (size 1.27 1.27))))
  (property "Sim.Pins" "" (at 151.13 90.17 0) (effects (font (size 1.27 1.27))))
  (property "Sim.Type" "" (at 151.13 90.17 0) (effects (font (size 1.27 1.27))))
  (property "Tolerance" "" (at 151.13 90.17 0) (effects (font (size 1.27 1.27))))
  (property "Voltage" "" (at 151.13 90.17 0) (effects (font (size 1.27 1.27))))
  (pin "1"))
 (symbol
  (lib_id "library:R_0R_0402")
  (at 137.16 96.52 90)
  (unit 1)
  (exclude_from_sim no)
  (in_bom yes)
  (on_board yes)
  (dnp no)
  (property "Reference" "R1" (at 137.16 93.98 90) (effects (font
    (face "Quicksand") (size 1.27 1.27))))
  (property "Value" "0R" (at 137.16 96.52 90) (effects (font
    (face "Quicksand") (size 1.27 1.27))))
  (property "Footprint" "library:R_0402_1005Metric" (at 137.16 98.298 90) (effects (font
    (face "Quicksand") (size 1.27 1.27)) (hide yes)))
  (property "Datasheet" "~" (at 137.16 96.52 0) (effects (font
    (face "Quicksand") (size 1.27 1.27)) (hide yes)))
  (property "Description" "Resistor" (at 137.16 96.52 0) (effects (font
    (face "Quicksand") (size 1.27 1.27)) (hide yes)))
  (property "SKU" "" (at 137.16 96.52 0) (effects (font
    (face "Quicksand") (size 1.27 1.27)) (hide yes)))
  (property "Part number" "RC0402JR-070RL" (at 137.16 96.52 0) (effects (font
    (face "Quicksand") (size 1.27 1.27)) (hide yes)))
  (property "Manufacturer" "YAGEO" (at 137.16 96.52 0) (effects (font
    (face "Quicksand") (size 1.27 1.27)) (hide yes)))
  (property "Part name" "" (at 137.16 96.52 0) (effects (font
    (face "Quicksand") (size 1.27 1.27))))
  (property "Color" "" (at 137.16 96.52 0) (effects (font (size 1.27 1.27))))
  (property "Comment" "" (at 137.16 96.52 0) (effects (font (size 1.27 1.27))))
  (property "Dielectric" "" (at 137.16 96.52 0) (effects (font (size 1.27 1.27))))
  (property "Inductance" "" (at 137.16 96.52 0) (effects (font (size 1.27 1.27))))
  (property "Sim.Device" "" (at 137.16 96.52 0) (effects (font (size 1.27 1.27))))
  (property "Sim.Pins" "" (at 137.16 96.52 0) (effects (font (size 1.27 1.27))))
  (property "Sim.Type" "" (at 137.16 96.52 0) (effects (font (size 1.27 1.27))))
  (property "Tolerance" "" (at 137.16 96.52 0) (effects (font (size 1.27 1.27))))
  (property "Voltage" "" (at 137.16 96.52 0) (effects (font (size 1.27 1.27))))
  (pin "1")
  (pin "2"))
 (sheet_instances
  (path ""
   (page "1")))
 (embedded_fonts no))
